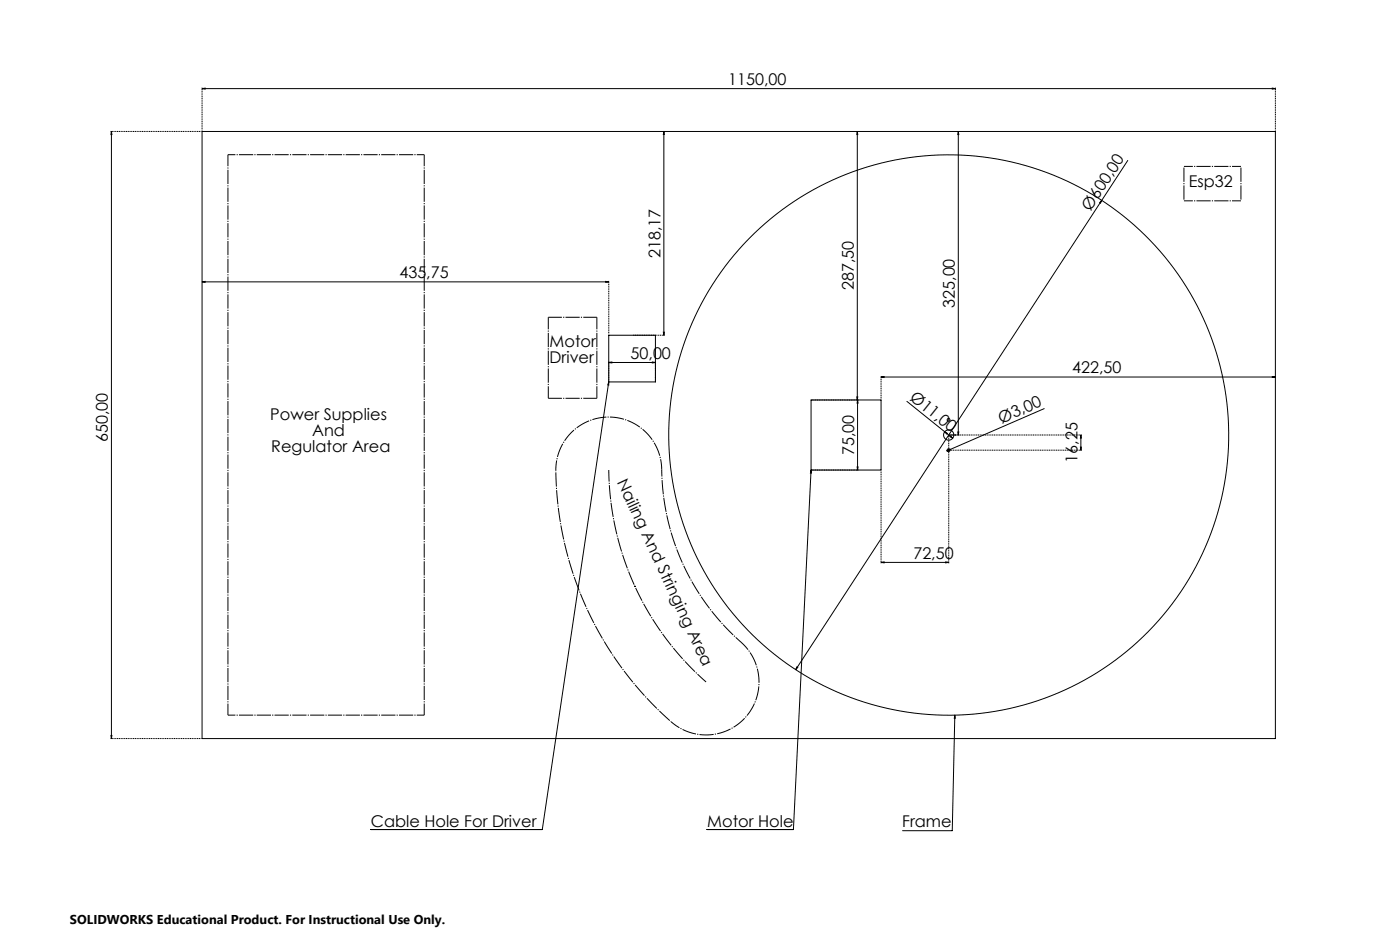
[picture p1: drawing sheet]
<svg xmlns="http://www.w3.org/2000/svg" width="1500mm" height="1000mm" viewBox="0 0 1500 1000" stroke-linecap="round" stroke-linejoin="round" font-family="sans-serif">
<g fill="none" stroke="#000" stroke-width="1.07">
<path d="M216 95l4-1v1zM216 95h1150M1363 94l3 1h-3zM119 141l1 3h-1zM119 141v650M216 141h1150v650h-1150zM711 141l1 3h-1zM711 141v218M919 141v3h-1zM919 141v287M1027 141v3h-1zM1027 141v325"/>
<path d="M1208 172l-28 43M1180 215l-1 3-1-1zM1180 215l-327 502M216 302l4-1v1zM216 302h436M649 301l3 1h-3zM652 359h50v50h-50zM711 356h1l-1 3zM652 388h4v1zM652 388h50M699 388h3l-3 1zM652 409v3h-1z"/>
<path d="M652 409l-71 479h-184M944 404l3-1v1zM944 404h422M1363 403l3 1h-3zM869 428h75v75h-75zM918 425h1v3zM919 428v4h-1zM919 428v75M972 430l40 32M1119 437l-104 46M1012 462l3 2-1 1zM1012 462l9 7"/>
<path d="M1019 467l2 2-3-1zM1026 462h1v4zM1158 479h1l-1 3zM1158 466l1 3h-1zM1158 466v16M918 500h1v3zM1014 482l4-1-3 2zM1015 483l3-2v1zM869 503v4h-1zM869 503l-19 385h-92M944 602h3v1zM944 602h72"/>
<path d="M1013 602h3l-3 1zM680 628h1M680 627l1 1M680 627v1M681 627l-1 1M854 714h1l-2 3zM1023 766v3h-1zM1023 766l-3 123h-53M119 787h1l-1 4z"/>
<circle cx="1016" cy="450" r="1.5"/>
<circle cx="1016" cy="466" r="300"/>
<circle cx="1016" cy="466" r="5"/>
<circle cx="1016" cy="482" r="1.5"/>
</g>
<path d="M244 166v600M455 166v600M756 730l-23-23-20-25-17-24-15-29-12-30-9-31-6-32-2-33" fill="none" stroke="#000" stroke-width="1.07" stroke-dasharray="15.2 1.3 1.3 1.3" stroke-dashoffset="2.9" stroke-linecap="butt"/>
<path d="M596 504l2 38 6 37 11 37 14 35 17 34 21 32 25 29 27 27" fill="none" stroke="#000" stroke-width="1.07" stroke-dasharray="15.2 1.3 1.3 1.3" stroke-dashoffset="-1.9" stroke-linecap="butt"/>
<path d="M709 503l1 24 5 27 7 26 10 25 12 22 15 23 16 19 19 19" fill="none" stroke="#000" stroke-width="1.07" stroke-dasharray="15.2 1.3 1.3 1.3" stroke-dashoffset="7.6" stroke-linecap="butt"/>
<path d="M709 503a57 57 0 0 0-57-56 57 57 0 0 0-56 57M719 773a57 57 0 0 0 80-5 57 57 0 0 0-5-80" fill="none" stroke="#000" stroke-width="1.07" stroke-dasharray="15.2 1.3 1.3 1.3" stroke-dashoffset="4.2" stroke-linecap="butt"/>
<path d="M652 358v-57" fill="none" stroke="#000" stroke-width="1.07" stroke-dasharray="1.3 .6" stroke-dashoffset=".6" stroke-linecap="butt"/>
<path d="M1017 467v136" fill="none" stroke="#000" stroke-width="1.07" stroke-dasharray="1.3 .6" stroke-dashoffset=".1" stroke-linecap="butt"/>
<path d="M216 141h-98M652 408v-21M702 408v-21M944 427v-24M944 504v99M216 791h-98" fill="none" stroke="#000" stroke-width="1.07" stroke-dasharray="1.3 .6" stroke-dashoffset=".7" stroke-linecap="butt"/>
<path d="M217 140v-46M1367 140v-46M870 428h50M870 503h50" fill="none" stroke="#000" stroke-width="1.07" stroke-dasharray="1.3 .6" stroke-dashoffset=".5" stroke-linecap="butt"/>
<path d="M1018 466h10M1018 466h141" fill="none" stroke="#000" stroke-width="1.07" stroke-dasharray="1.3 .6" stroke-dashoffset=".3" stroke-linecap="butt"/>
<path d="M678 359h34" fill="none" stroke="#000" stroke-width="1.07" stroke-dasharray="1.3 .6" stroke-dashoffset="-.2" stroke-linecap="butt"/>
<path d="M1017 482h142" fill="none" stroke="#000" stroke-width="1.07" stroke-dasharray="1.3 .6" stroke-dashoffset=".2" stroke-linecap="butt"/>
<path d="M1017 466h7" fill="none" stroke="#000" stroke-width="1.07" stroke-dasharray="15.2 1.3 1.3 1.3" stroke-dashoffset="13.3" stroke-linecap="butt"/>
<path d="M244 166h211M244 766h211" fill="none" stroke="#000" stroke-width="1.07" stroke-dasharray="15.2 1.3 1.3 1.3" stroke-dashoffset="7.2" stroke-linecap="butt"/>
<path d="M587 340h53M587 426h53" fill="none" stroke="#000" stroke-width="1.07" stroke-dasharray="15.2 1.3 1.3 1.3" stroke-dashoffset=".6" stroke-linecap="butt"/>
<path d="M587 340v86M640 340v86" fill="none" stroke="#000" stroke-width="1.07" stroke-dasharray="15.2 1.3 1.3 1.3" stroke-dashoffset="2.3" stroke-linecap="butt"/>
<path d="M1269 178h61M1269 215h61" fill="none" stroke="#000" stroke-width="1.07" stroke-dasharray="15.2 1.3 1.3 1.3" stroke-dashoffset="5.7" stroke-linecap="butt"/>
<path d="M1269 178v37M1330 178v37" fill="none" stroke="#000" stroke-width="1.07" stroke-dasharray="15.2 1.3 1.3 1.3" stroke-dashoffset="-1.3" stroke-linecap="butt"/>
<g fill="#000">
<path d="M216 95l4-1v1zM1363 94l3 1h-3zM652 388h4v1zM699 388h3l-3 1zM944 404l3-1v1zM1363 403l3 1h-3z"/>
<path d="M119 141l1 3h-1zM119 787h1l-1 4zM919 428v4h-1zM918 500h1v3z"/>
<path d="M649 301l3 1h-3zM216 302l4-1v1zM1013 602h3l-3 1zM944 602h3v1z"/>
<path d="M918 425h1v3zM919 141v3h-1zM1026 462h1v4zM1027 141v3h-1zM711 356h1l-1 3zM711 141l1 3h-1zM1158 479h1l-1 3zM1158 466l1 3h-1z"/>
<path d="M1019 467l-1 1 3 1zM1012 462l2 3 1-1z"/>
<path d="M1015 483l3-1v-1zM1014 482l1 1 3-2z"/>
<path d="M854 714l-1 3 2-3zM1180 215l-2 2 1 1z"/>
<path d="M1023 766v3h-1zM869 503v4h-1zM652 409v3h-1z"/>
</g>
<g font-size="17.3">
<text x="780" y="91">1150,00</text>
<text x="1274" y="200">Esp32</text>
<text x="1168" y="227" transform="rotate(-57 1168 227)">Ø600,00</text>
<text x="708" y="276" transform="rotate(-90 708 276)">218,17</text>
<text x="428" y="298">435,75</text>
<text x="915" y="311" transform="rotate(-90 915 311)">287,50</text>
<text x="1023" y="330" transform="rotate(-90 1023 330)">325,00</text>
<text x="589" y="371">Motor</text>
<text x="589" y="388">Driver</text>
<text x="676" y="384">50,00</text>
<text x="1149" y="400">422,50</text>
<text x="974" y="427" transform="rotate(39 974 427)">Ø11,00</text>
<text x="290" y="450">Power Supplies</text>
<text x="1073" y="453" transform="rotate(-23 1073 453)">Ø3,00</text>
<text x="334" y="467">And</text>
<text x="116" y="473" transform="rotate(-90 116 473)">650,00</text>
<text x="291" y="484">Regulator Area</text>
<text x="915" y="487" transform="rotate(-90 915 487)">75,00</text>
<text x="1154" y="495" transform="rotate(-90 1154 495)">16,25</text>
<text x="661" y="516" transform="rotate(65 661 516)">Nailing And Stringing Area</text>
<text x="979" y="598">72,50</text>
<text x="397" y="886">Cable Hole For Driver</text>
<text x="758" y="886">Motor Hole</text>
<text x="967" y="886">Frame</text>
</g>
<text font-size="13.7" x="75" y="989">SOLIDWORKS Educational Product. For Instructional Use Only.</text>
</svg>
